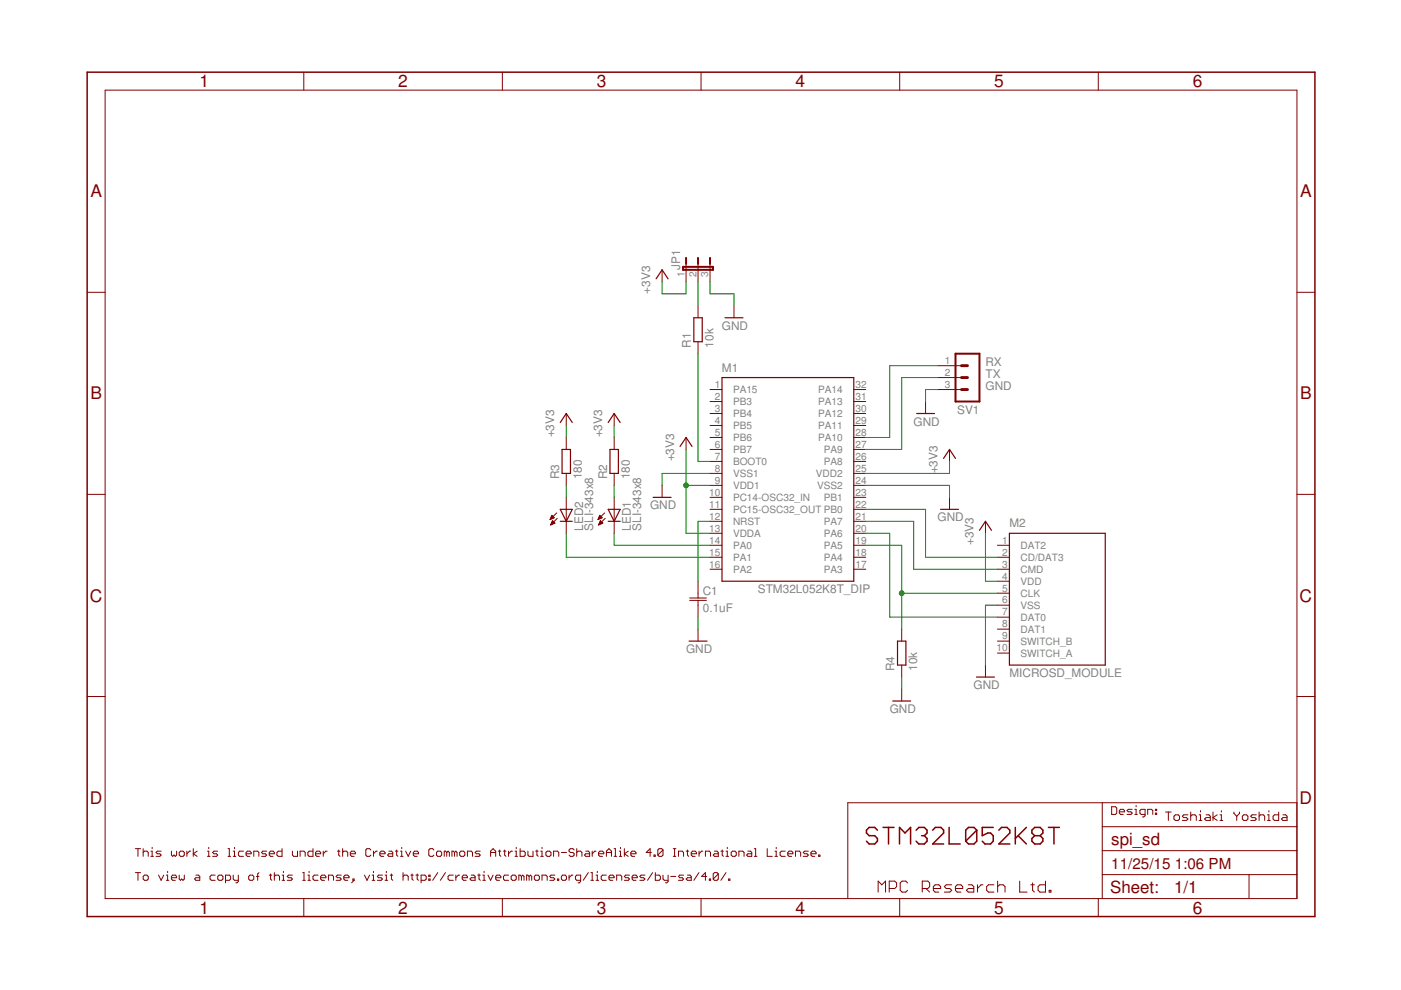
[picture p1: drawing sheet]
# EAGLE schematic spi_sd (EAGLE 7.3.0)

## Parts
C1  0.1uF  C-JIS050-024X044  [C050-024X044]
JP1  JP2E  [JP2]
LED1  SLI-343x8  LED3MM  [LED3MM]
LED2  SLI-343x8  LED3MM  [LED3MM]
M1  STM32L052K8T_DIP  [DIP32]
M2  MICROSD_MODULE  [MICROSD]
R1  10k  R-EU_0207/2V  [0207/2V]
R2  180  R-EU_0207/2V  [0207/2V]
R3  180  R-EU_0207/2V  [0207/2V]
R4  10k  R-EU_0207/2V  [0207/2V]
SV1  MA03-1  [MA03-1]

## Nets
+3V3: JP1.1 M1.9(VDD1) M1.13(VDDA) M1.25(VDD2) M2.4(VDD) R2.2 R3.2
GND: C1.2 JP1.3 M1.8(VSS1) M1.24(VSS2) M2.6(VSS) R4.1 SV1.3
N$1: M1.27(PA9) SV1.2
N$2: M1.7(BOOT0) R1.1
N$3: M1.28(PA10) SV1.1
N$4: C1.1 M1.12(NRST)
N$5: LED1.K(C) M1.14(PA0)
N$6: JP1.2 R1.2
N$7: M1.22(PB0) M2.2(CD/DAT3)
N$8: M1.19(PA5) M2.5(CLK) R4.2
N$9: LED1.A R2.1
N$10: M1.20(PA6) M2.7(DAT0)
N$11: M1.21(PA7) M2.3(CMD)
N$12: LED2.A R3.1
N$13: LED2.K(C) M1.15(PA1)
Unconnected: M1.1(PA15) M1.2(PB3) M1.3(PB4) M1.4(PB5) M1.5(PB6) M1.6(PB7) M1.10(PC14-OSC32_IN) M1.11(PC15-OSC32_OUT) M1.16(PA2) M1.17(PA3) M1.18(PA4) M1.23(PB1) M1.26(PA8) M1.29(PA11) M1.30(PA12) M1.31(PA13) M1.32(PA14) M2.1(DAT2) M2.8(DAT1) M2.9(SWITCH_B) M2.10(SWITCH_A)

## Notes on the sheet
- RX
- TX
- GND
- Design:
- Toshiaki Yoshida
- STM32L052K8T
- This work is licensed under the Creative Commons Attribution-ShareAlike 4.0 International License.
- To view a copy of this license, visit http://creativecommons.org/licenses/by-sa/4.0/.
- MPC Research Ltd.
